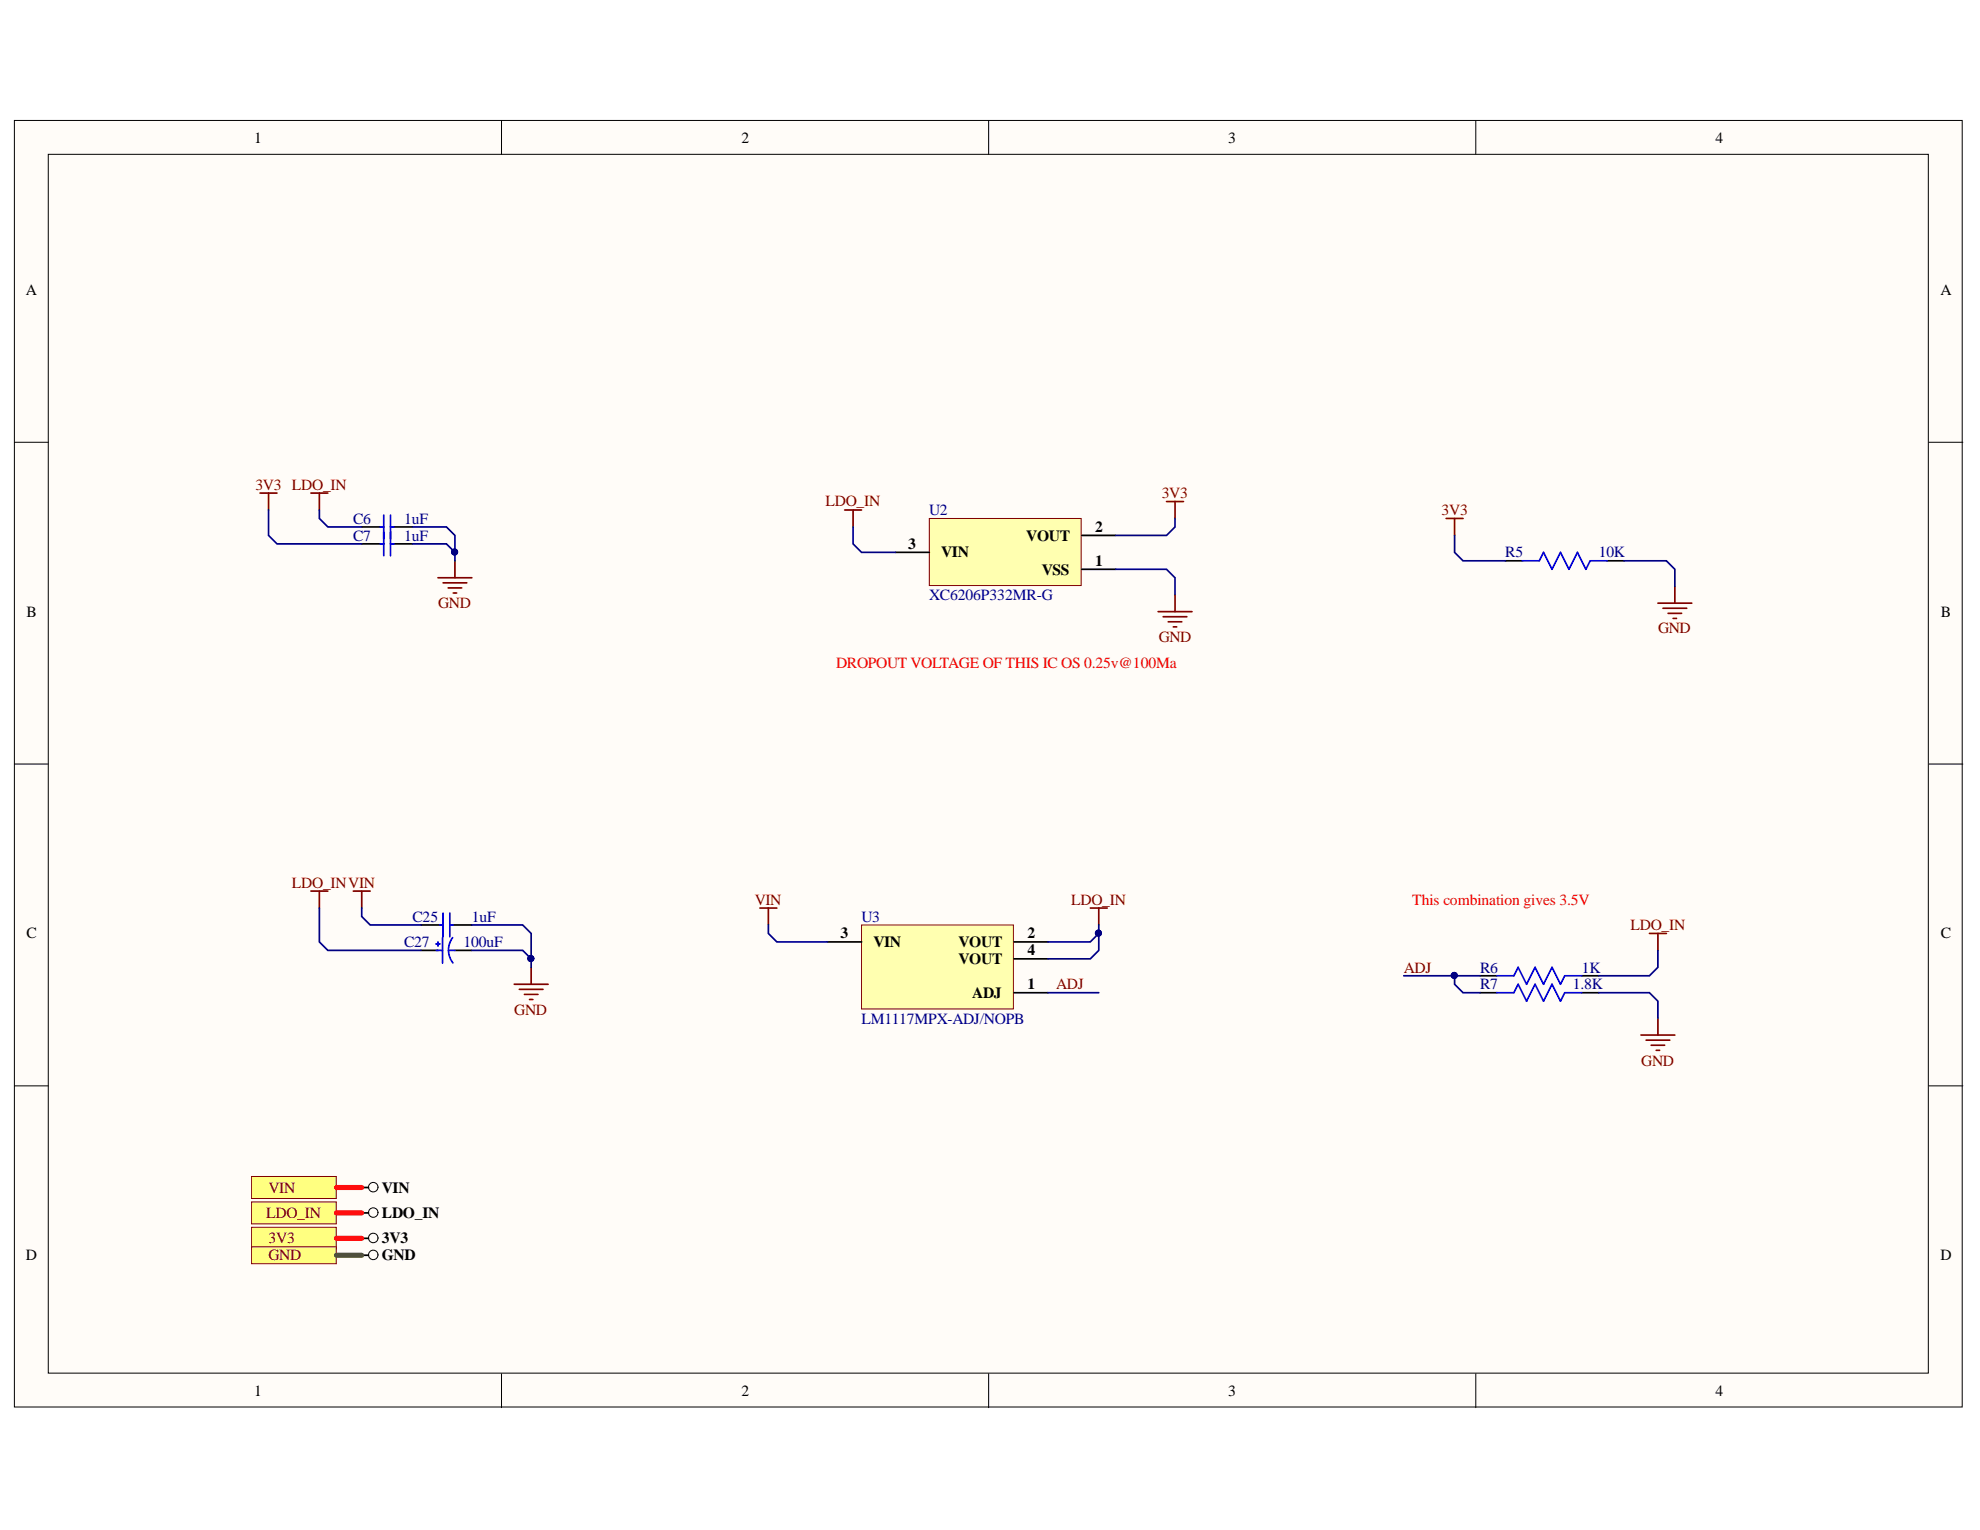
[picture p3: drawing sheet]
<svg xmlns="http://www.w3.org/2000/svg" width="279mm" height="216mm" viewBox="0 0 279 216" stroke-linecap="round" stroke-linejoin="round" font-family="sans-serif">
<g fill="#fffcf8" stroke="#000" stroke-width=".14">
<path d="M2 17h274.9v181.5h-274.9z"/>
<path d="M6.8 21.8h265.3v172h-265.3z"/>
</g>
<path d="M70.8 17v4.8M139.5 17v4.8M208.2 17v4.8M2 62.4h4.8M272.2 62.4h4.8M2 107.8h4.8M272.2 107.8h4.8M2 153.2h4.8M272.2 153.2h4.8M70.8 193.9v4.7M139.5 193.9v4.7M208.2 193.9v4.7" fill="none" stroke="#000" stroke-width=".14"/>
<path d="M107.2 128.1h2.4M108.4 128.1v2.4M153.9 128.1h2.3M155 128.1v2.4" fill="none" stroke="#800000" stroke-width=".24"/>
<path d="M121.6 130.5h21.4v11.9h-21.4z" fill="#ffffb0" stroke="#800000" stroke-width=".14"/>
<path d="M116.8 132.9h4.8M143.1 132.9h4.8M143.1 135.3h4.8M143.1 140.1h4.8" fill="none" stroke="#000" stroke-width=".24"/>
<g fill="none" stroke="#800000" stroke-width=".24">
<path d="M43.9 125.7h2.4M45.1 125.7v2.4M49.8 125.7h2.4M51 125.7v2.4M72.6 138.9h4.7M73.3 139.6h3.3M75 136.5v2.4M232.8 131.7h2.3M233.9 131.7v2.4M74 140.3h1.9M74.7 141h.5M231.6 146.1h4.7"/>
<path d="M232.3 146.8h3.3M233 147.5h1.9M233.7 148.2h.5M233.9 143.7v2.4"/>
</g>
<path d="M131.1 73.2h21.5v9.4h-21.5z" fill="#ffffb0" stroke="#800000" stroke-width=".14"/>
<path d="M51 74.4h3.2M51 76.7h3.2M55.1 74.4h3.1M55.1 76.7h3.1M126.4 77.9h4.7M152.7 75.6h4.7M212.4 79.1h2.4M226.8 79.1h2.4M152.7 80.3h4.7" fill="none" stroke="#000" stroke-width=".24"/>
<g fill="none" stroke="#800000" stroke-width=".24">
<path d="M36.7 69.6h2.4M37.9 69.6v2.4M43.9 69.6h2.4M45.1 69.6v2.4M64.2 79.1v2.4M119.2 72h2.4M120.4 72v2.4M164.6 70.8h2.4M165.8 70.8v2.4M204.1 73.2h2.4M205.3 73.2v2.4M61.8 81.5h4.8"/>
<path d="M62.5 82.2h3.4M63.2 83h2M64 83.7h.4M163.4 86.3h4.8M164.1 87h3.4M164.9 87.7h1.9M165.6 88.5h.4M165.8 83.9v2.4M233.9 85.1h4.8M234.7 85.8h3.3M235.4 86.5h1.9M236.1 87.3h.5"/>
<path d="M236.3 82.7v2.4"/>
</g>
<path d="M53.7 74.4h.5M53.7 76.7h.5M54.2 72.7v5.7M55.1 72.7v5.7M55.1 74.4h.5M55.1 76.7h.5M214.8 79.1h2.4l.6-1.2 1.2 2.4 1.2-2.4 1.2 2.4 1.2-2.4 1.2 2.4 .6-1.2h2.4" fill="none" stroke="#00f" stroke-width=".24"/>
<g fill="#ffff80" stroke="#800000" stroke-width=".14">
<path d="M35.5 173.2h12v3.1h-12z" fill-rule="evenodd"/>
<path d="M35.5 175.9h12v2.4h-12z" fill-rule="evenodd"/>
</g>
<g fill="none" stroke="#000" stroke-width=".14">
<circle cx="52.7" cy="177.1" r=".67"/>
<circle cx="52.7" cy="174.7" r=".67"/>
<circle cx="52.7" cy="171.1" r=".67"/>
</g>
<path d="M51 174.7h1M51 177.1h1M51 171.2h1" fill="none" stroke="#000" stroke-width=".24"/>
<g fill="#ffff80" stroke="#800000" stroke-width=".14">
<path d="M35.5 169.6h12v3.1h-12z" fill-rule="evenodd"/>
<path d="M35.5 166h12v3.1h-12z" fill-rule="evenodd"/>
</g>
<circle cx="52.7" cy="167.5" r=".67" fill="none" stroke="#000" stroke-width=".14"/>
<path d="M59.4 134.1h2.4M59.4 130.5h3.1M63.5 130.5h3.1M64.2 134.1h2.4M208.8 137.7h2.4M223.2 137.7h2.4M208.8 140.1h2.4M223.2 140.1h2.4M51 167.6h1" fill="none" stroke="#000" stroke-width=".24"/>
<path d="M61.5 133.2h.6M61.6 134.1h.8M61.8 132.9v.6M62 130.5h.5M62.4 132.3v3.6M62.5 128.9v3.3M63.3 134.1h.9M63.5 128.9v3.3M63.5 130.5h.5M63.9 132.3a2.94 2.94 0 0 0 0 3.6M211.2 137.7h2.4l.6-1.2 1.2 2.4 1.2-2.4 1.2 2.4 1.2-2.4 1.2 2.4 .6-1.2h2.4M211.2 140.1h2.4l.6-1.2 1.2 2.4 1.2-2.4 1.2 2.4 1.2-2.4 1.2 2.4 .6-1.2h2.4" fill="none" stroke="#00f" stroke-width=".24"/>
<g fill="none" stroke="#000080" stroke-width=".24">
<path d="M37.9 72v3.6l1.2 1.1h11.9M45.1 72v1.2l1.2 1.2h4.7M58.2 76.7h4.8l1.2 1.2M58.2 74.4h4.8l1.2 1.2v3.5M120.4 74.4v2.3l1.2 1.2h4.8M165.8 73.2v1.2l-1.2 1.2h-7.2M205.3 75.6v2.3l1.2 1.2h5.9M229.2 79.1h5.9l1.2 1.2v2.4M157.4 80.3h7.2l1.2 1.2v2.4M45.1 128.1v4.8l1.2 1.2h13.1M51 128.1v1.2l1.2 1.2h7.2M66.6 134.1h7.2l1.2 1.2"/>
<path d="M66.6 130.5h7.2l1.2 1.2v4.8M108.4 130.5v1.2l1.2 1.2h7.2M155 131.7v2.4l-1.1 1.2h-6M155 130.5v1.2l-1.1 1.2h-6M198.1 137.7h10.7M205.3 137.7v1.2l1.2 1.2h2.3M233.9 134.1v2.4l-1.1 1.2h-7.2M147.9 140.1h7.1M225.6 140.1h7.2l1.1 1.2v2.4"/>
</g>
<path d="M47.5 177.1h3.5" fill="none" stroke="#38761d" stroke-width=".72"/>
<path d="M47.5 174.7h3.5M47.5 171.2h3.5M47.5 167.6h3.5" fill="none" stroke="#f00" stroke-width=".72"/>
<g fill="#000080" stroke="#000080" stroke-width=".14">
<circle cx="64.1" cy="77.9" r=".43"/>
<circle cx="74.9" cy="135.3" r=".43"/>
<circle cx="155" cy="131.7" r=".43"/>
<circle cx="205.2" cy="137.6" r=".43"/>
</g>
<g font-size="2.2">
<text x="35.9" y="20.1">1</text>
<text x="104.6" y="20.1">2</text>
<text x="173.3" y="20.1">3</text>
<text x="242.1" y="20.1">4</text>
<text x="3.6" y="41.6">A</text>
<text x="273.8" y="41.6">A</text>
<text x="128.2" y="77.5">3</text>
<text x="144.8" y="76.3">VOUT</text>
<text x="154.5" y="75.1">2</text>
<text x="132.8" y="78.6">VIN</text>
<text x="147" y="81.1">VSS</text>
<text x="154.5" y="79.8">1</text>
<text x="3.7" y="87">B</text>
<text x="273.9" y="87">B</text>
<text x="3.7" y="132.4">C</text>
<text x="118.6" y="132.4">3</text>
<text x="123.2" y="133.6">VIN</text>
<text x="135.3" y="133.6">VOUT</text>
<text x="135.3" y="136.1">VOUT</text>
<text x="145" y="132.4">2</text>
<text x="145" y="134.8">4</text>
<text x="273.9" y="132.4">C</text>
<text x="137.2" y="140.8">ADJ</text>
<text x="145" y="139.6">1</text>
<text x="53.9" y="171.9">LDO_IN</text>
<text x="53.9" y="168.3">VIN</text>
<text x="3.6" y="177.8">D</text>
<text x="53.9" y="175.5">3V3</text>
<text x="53.9" y="177.8">GND</text>
<text x="273.8" y="177.8">D</text>
<text x="35.9" y="196.9">1</text>
<text x="104.6" y="196.9">2</text>
<text x="173.3" y="196.9">3</text>
<text x="242.1" y="196.9">4</text>
</g>
<g font-size="2.2" fill="#800000">
<text x="36" y="69.1">3V3 LDO_IN</text>
<text x="116.5" y="71.5">LDO_IN</text>
<text x="163.9" y="70.3">3V3</text>
<text x="203.4" y="72.7">3V3</text>
<text x="61.8" y="85.8">GND</text>
<text x="234" y="89.4">GND</text>
<text x="163.5" y="90.7">GND</text>
<text x="41.2" y="125.2">LDO_INVIN</text>
<text x="106.5" y="127.7">VIN</text>
<text x="151.2" y="127.7">LDO_IN</text>
<text x="230.1" y="131.2">LDO_IN</text>
<text x="198.1" y="137.2">ADJ</text>
<text x="72.6" y="143.2">GND</text>
<text x="149" y="139.6">ADJ</text>
<text x="231.6" y="150.4">GND</text>
<text x="37.6" y="171.9">LDO_IN</text>
<text x="37.9" y="168.3">VIN</text>
<text x="37.9" y="175.5">3V3</text>
<text x="37.9" y="177.8">GND</text>
</g>
<g font-size="2.2" fill="#000080">
<text x="49.8" y="73.9">C6</text>
<text x="49.8" y="76.3">C7</text>
<text x="57" y="73.9">1uF</text>
<text x="57" y="76.3">1uF</text>
<text x="131.1" y="72.7">U2</text>
<text x="212.4" y="78.6">R5</text>
<text x="225.6" y="78.6">10K</text>
<text x="131.1" y="84.7">XC6206P332MR-G</text>
<text x="58.2" y="130.1">C25</text>
<text x="66.6" y="130.1">1uF</text>
<text x="121.6" y="130.1">U3</text>
<text x="57" y="133.6">C27</text>
<text x="65.4" y="133.6">100uF</text>
<text x="208.8" y="137.2">R6</text>
<text x="223.2" y="137.2">1K</text>
<text x="208.8" y="139.6">R7</text>
<text x="222" y="139.6">1.8K</text>
<text x="121.6" y="144.4">LM1117MPX-ADJ/NOPB</text>
</g>
<g font-size="2.2" fill="#f00">
<text x="118" y="94.2">DROPOUT VOLTAGE OF THIS IC OS 0.25v@100Ma</text>
<text x="199.3" y="127.7">This combination gives 3.5V</text>
</g>
</svg>
